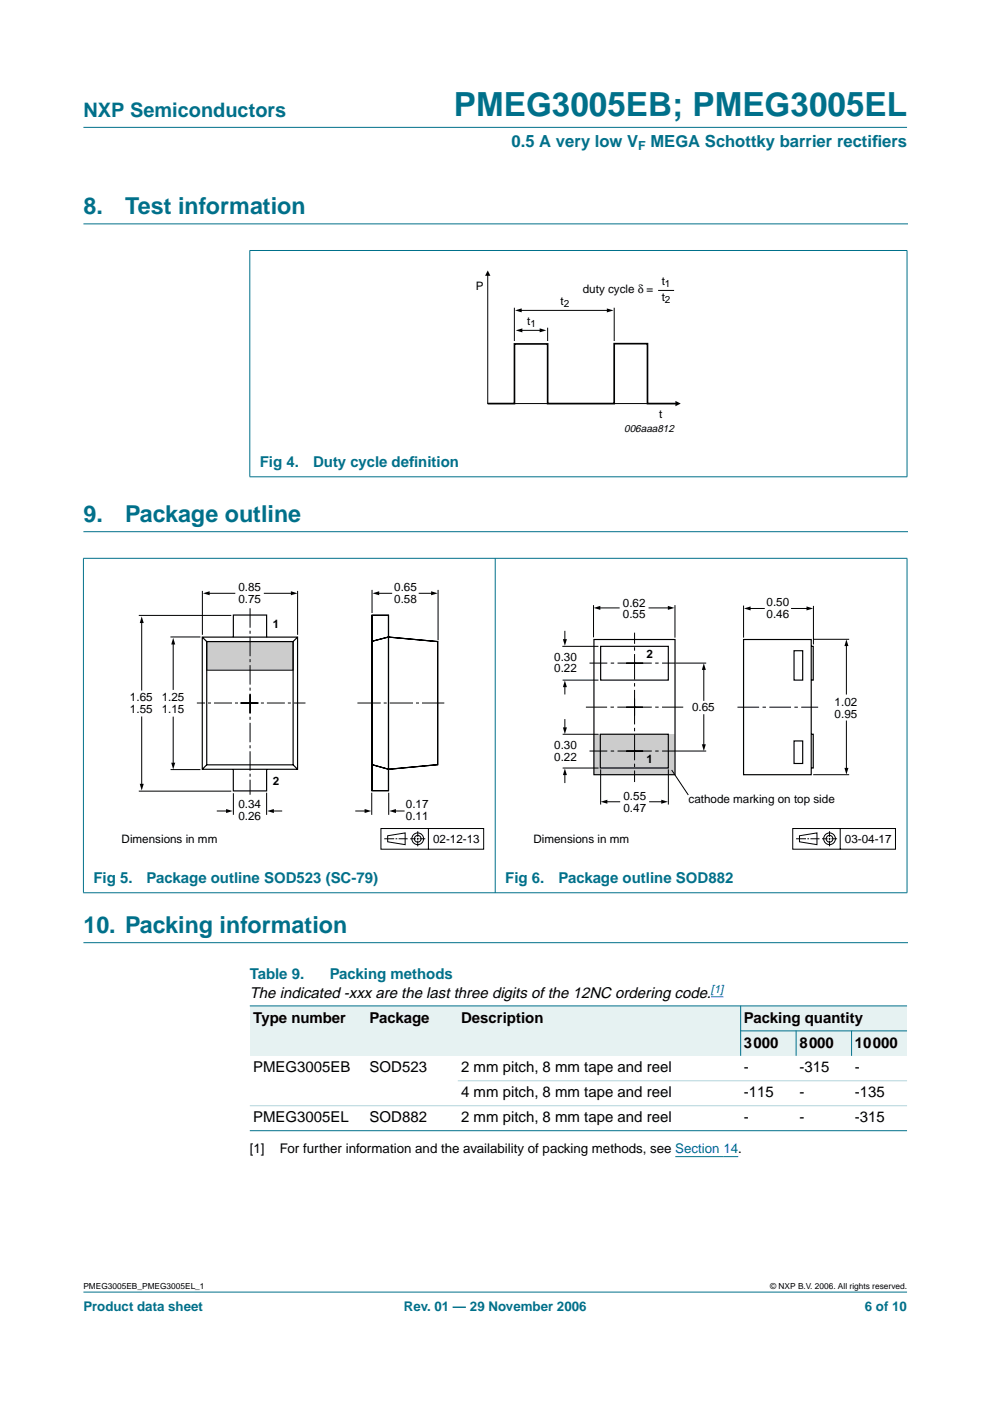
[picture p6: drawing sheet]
<svg xmlns="http://www.w3.org/2000/svg" width="210mm" height="297mm" viewBox="0 0 210 297" stroke-linecap="round" stroke-linejoin="round" font-family="sans-serif">
<g fill="#00708a" stroke="#00708a" stroke-width=".21">
<path d="M17.7 273.9h174.6z"/>
<path d="M17.7 27h174.6z"/>
<path d="M53 53.2v47.8z"/>
<path d="M192.3 53.2v47.8z"/>
<path d="M52.9 53.1h139.5z"/>
<path d="M52.9 101.1h139.5z"/>
<path d="M17.7 118.4v70.8z"/>
<path d="M105 118.3v71z"/>
<path d="M192.3 118.4v70.8z"/>
<path d="M17.6 118.4h174.8z"/>
<path d="M17.6 189.3h174.8z"/>
</g>
<path d="M17.7 47.5h174.7M17.7 112.7h174.7M17.7 199.9h174.7" fill="none" stroke="#00708a" stroke-width=".21"/>
<path d="M143.2 245.2h13.3" fill="none" stroke="#00f" stroke-width=".21"/>
<g fill="none" stroke="#000" stroke-width=".21">
<path d="M103.4 58.2v27.4h40.1M109.1 65.2v7.1M110.3 65.8h18.8M110.5 70h4.2M116.1 69.5v2.8M130.2 65.2v7.1M139.5 61.6h3.4M80.8 175.7h21.7v4.3h-21.7zM81.5 177.8h2.1M82.2 177.2l3.7-.6v2.5l-3.7-.6zM83.9 177.8h.3M84.5 177.8h1.9"/>
<path d="M87 177.8h1.2M88.4 177.8h.3M88.6 176.2v1.2M88.6 177.7v.3M88.6 178.2v1.2M89 177.8h1.2M90.8 175.7v4.3"/>
<circle cx="88.6" cy="177.8" r=".71"/>
<circle cx="88.6" cy="177.8" r="1.24"/>
</g>
<path d="M103.4 85.6h5.7v-12.7h7v12.7h14.1v-12.7h7.1v12.7h6.2" fill="none" stroke="#000" stroke-width=".35"/>
<path d="M103.4 57.3l.6 1.2h-1.2zM109.2 65.8l1.4-.4v.8zM109.3 70l1.5-.4v.9zM114.4 69.6l1.4 .4-1.4 .5zM128.7 65.4l1.4 .4-1.4 .4zM143.2 85l1.1 .6-1.1 .5z" fill="#000"/>
<path d="M19.8 123.1h83.1v57.3h-83.1z" fill="none" stroke="#fff" stroke-width=".21"/>
<path d="M43.8 136h18.3v6.1h-18.3z" fill="#ccc" stroke="#000" stroke-width=".21"/>
<g fill="none" stroke="#000" stroke-width=".21">
<path d="M29.4 130.5h19.6M30 131.8v14.6M36.1 135.1h6.4M36.7 136.4v9.9M42.9 125.3v9.3M44.2 125.8h5.7M55.9 125.8h6.1M63.1 125.3v9.3M78.9 125.1v4.9M80.1 125.8h3M88.8 125.8h2.9M92.9 125.1v10.6"/>
<path d="M119.2 137h7.7M119.8 133.7v2.1M125.8 128.3v6.8M126.9 128.9h4.5M137.5 128.9h4.4M143.1 128.3v6.9M157.7 128.4v6.8M158.8 129h3.4M167.7 129h3.6M172.4 135.5h7.6M172.5 128.5v8.1M179.5 136.7v10.6"/>
<path d="M30 151.9v14.6M36.7 151.9v10.1M119.3 144.2h7.6M119.8 145.4v1.8M119.8 152.5v2M149.2 141.8v6.8M149.2 151.4v6.7M179.5 152.8v10.3M29.4 167.7h19.6M36.2 163.2h6.3M46 171.9h2.2M49.5 168.2v4.6"/>
<path d="M56.5 168.1v4.7M57.8 171.9h2M75.3 171.9h2.3M78.8 168.1v4.7M82.4 168.1v4.7M83.7 171.9h2.1M119.8 164v2M128.4 170h3.1M137.6 170h2.9M168.1 175.7h21.8v4.3h-21.8zM168.8 177.8h2.1M169.5 177.2l3.7-.6v2.5l-3.7-.6z"/>
<path d="M171.2 177.8h.3M171.8 177.8h1.9M172.4 164.3h7.6M174.3 177.8h1.2M175.7 177.8h.4M175.9 176.2v1.2M175.9 177.7v.3M175.9 178.2v1.2M176.3 177.8h1.2M178.1 175.7v4.3"/>
<circle cx="175.9" cy="177.8" r=".71"/>
<circle cx="175.9" cy="177.8" r="1.24"/>
</g>
<g fill="#000">
<path d="M30 130.7l.5 1.4h-.9zM36.7 135.2l.5 1.4h-.9zM43 125.8l1.4-.4v.8zM61.7 125.4l1.4 .4-1.4 .4zM79 125.8l1.4-.4v.8zM91.4 125.4l1.4 .4-1.4 .4zM119.4 135.5h.8l-.4 1.4zM125.9 128.9l1.4-.4v.8zM141.6 128.5l1.4 .4-1.4 .4zM157.7 129l1.4-.4v.8zM171 128.6l1.4 .4-1.4 .4zM179.5 135.6l.4 1.4h-.9z"/>
<path d="M119.8 144.3l.4 1.4h-.8zM119.4 154.2h.8l-.4 1.4zM149.2 140.6l.5 1.4h-.9zM148.8 157.8h.9l-.5 1.4zM29.6 166.2h.9l-.5 1.4zM36.3 161.7h.9l-.5 1.4zM47.9 171.5l1.4 .4-1.4 .5zM56.7 171.9l1.4-.4v.9zM77.3 171.5l1.4 .4-1.4 .5zM82.5 171.9l1.4-.4v.9zM119.8 162.9l.4 1.4h-.8zM127.4 170l1.4-.4v.8z"/>
<path d="M140.2 169.6l1.4 .4-1.4 .4zM179 162.8h.9l-.4 1.4z"/>
</g>
<path d="M75.8 149.1h18.4" fill="none" stroke="#000" stroke-width=".21" stroke-dasharray="4.9 .6 .6 .6" stroke-linecap="butt"/>
<path d="M50.9 149.1h13.9M54.9 149.1h-13.2" fill="none" stroke="#000" stroke-width=".21" stroke-dasharray="3.8 .6 .6 .6" stroke-linecap="butt"/>
<path d="M53 151.2v-22.3M53 147.2v21.3" fill="none" stroke="#000" stroke-width=".21" stroke-dasharray="4.1 .6 .6 .6" stroke-linecap="butt"/>
<path d="M42.9 135.1h20.2v28h-20.2zM42.9 135.1l.9 .9M43.8 136h18.3v26.2h-18.3zM49.5 135.1v-4.7h7v4.7M63.1 135.1l-1 .9M78.9 130.5h3.5v37.1h-3.5zM78.9 136l3.4-.9 10.5 .9v26.1l-10.4 1-3.5-1M43.8 162.2l-.9 .9M49.5 163.1v4.6h7v-4.6M62.1 162.2l1 .9" fill="none" stroke="#000" stroke-width=".25"/>
<path d="M107.1 123.1h83.1v57.3h-83.1z" fill="none" stroke="#fff" stroke-width=".21"/>
<path d="M156.4 149.9h17.1" fill="none" stroke="#000" stroke-width=".21" stroke-dasharray="4.6 .7 .7 .7" stroke-linecap="butt"/>
<path d="M125.9 155.7h17.2v8.6h-17.2z" fill="#ccc"/>
<path d="M132.8 149.9h12.1M132.8 159.2h10.4M132.8 140.6h10.3M134.5 151.7v-17.6M134.5 148.2v17.6M136.3 149.9h-12.1M136.4 159.2h-11.4M136.4 140.6h-11.4" fill="none" stroke="#000" stroke-width=".21" stroke-dasharray="5.4 .7 .7 .7" stroke-linecap="butt"/>
<path d="M119.3 155.7h7.6M143.2 159.2h6.5M143.2 140.6h6.5M172 144.1v.1M119.3 162.8h7.6M127.4 163.1v7.5M141.7 163.1v7.5M142.4 163.3l3.5 5.3" fill="none" stroke="#000" stroke-width=".21"/>
<path d="M125.9 135.6h17.2v28.7h-17.2zM127.4 137h14.3v7.2h-14.3zM157.7 135.6h14.3v28.7h-14.3zM168.4 138h1.8v6.2h-1.8zM172 137h.4v7.2h-.4M127.3 155.7h14.4v7.1h-14.4zM168.4 157.1h1.8v4.8h-1.8zM172 155.7h.4v7.1h-.4" fill="none" stroke="#000" stroke-width=".25"/>
<path d="M150.7 211.3h2.7" fill="none" stroke="#00f" stroke-width=".21"/>
<g fill="#e6f2f2">
<path d="M53 213.3h24.7v10.6h-24.7z" fill-rule="evenodd"/>
<path d="M77.7 213.3h19.4v10.6h-19.4z" fill-rule="evenodd"/>
<path d="M97.1 213.3h52.9v10.6h-52.9z" fill-rule="evenodd"/>
<path d="M150 213.3h7v10.6h-7z" fill-rule="evenodd"/>
<path d="M157 213.3h35.3v5.3h-35.3z" fill-rule="evenodd"/>
<path d="M157 218.6h11.8v5.3h-11.8z" fill-rule="evenodd"/>
<path d="M168.8 218.6h11.8v5.3h-11.8z" fill-rule="evenodd"/>
<path d="M180.6 218.6h11.7v5.3h-11.7z" fill-rule="evenodd"/>
</g>
<g fill="#00708a" stroke="#00708a" stroke-width=".21">
<path d="M157 213.2v10.7z"/>
<path d="M168.8 218.5v5.4z"/>
<path d="M180.6 218.5v5.4z"/>
<path d="M53 213.3h139.3z"/>
<path d="M157 218.6h35.3z"/>
<path d="M53 239.7h139.3z"/>
</g>
<g fill="#b3d4db" stroke="#b3d4db" stroke-width=".21">
<path d="M97.1 229.1h95.2z"/>
<path d="M53 234.4h139.3z"/>
</g>
<text font-size="7.1" fill="#00708a" x="96.2" y="24.7">PMEG3005EB; PMEG3005EL</text>
<g font-size="4.9" fill="#00708a">
<text x="17.7" y="45.5">8.</text>
<text x="26.5" y="45.5">Test information</text>
<text x="17.7" y="110.7">9.</text>
<text x="26.5" y="110.7">Package outline</text>
<text x="17.7" y="197.9">10. Packing information</text>
</g>
<text font-size="4.2" fill="#00708a" x="17.7" y="24.9">NXP Semiconductors</text>
<g font-size="3.5" fill="#00708a">
<text x="108.5" y="31.1">0.5 A very low V</text>
<text x="137.9" y="31.1">MEGA Schottky barrier rectif</text>
<text x="184.9" y="31.1">iers</text>
</g>
<g font-size="3.2" fill="#00708a">
<text x="55.1" y="99">Fig 4.</text>
<text x="66.4" y="99">Duty cycle def</text>
<text x="86.7" y="99">inition</text>
<text x="19.8" y="187.2">Fig 5.</text>
<text x="31.1" y="187.2">Package outline SOD523 (SC-79)</text>
<text x="107.1" y="187.2">Fig 6.</text>
<text x="118.4" y="187.2">Package outline SOD882</text>
<text x="53" y="207.6">Table 9.</text>
<text x="69.9" y="207.6">Packing methods</text>
</g>
<g font-size="3.2">
<text x="53" y="211.5">The indicated -xxx are the last three digits of the 12NC ordering code.</text>
<text x="53.7" y="216.8">Type number</text>
<text x="78.4" y="216.8">Package</text>
<text x="97.8" y="216.8">Description</text>
<text x="157.7" y="216.8">Packing quantity</text>
<text x="53.7" y="227.4">PMEG3005EB</text>
<text x="78.4" y="227.4">SOD523</text>
<text x="97.8" y="227.4">2 mm pitch, 8 mm tape and reel</text>
<text x="157.7" y="222.1">3000</text>
<text x="157.7" y="227.4">-</text>
<text x="169.5" y="227.4">-315</text>
<text x="169.5" y="222.1">8000</text>
<text x="181.3" y="227.4">-</text>
<text x="181.3" y="222.1">10000</text>
<text x="97.8" y="232.7">4 mm pitch, 8 mm tape and reel</text>
<text x="157.7" y="232.7">-115</text>
<text x="169.5" y="232.7">-</text>
<text x="181.3" y="232.7">-135</text>
<text x="53.7" y="238">PMEG3005EL</text>
<text x="78.4" y="238">SOD882</text>
<text x="97.8" y="238">2 mm pitch, 8 mm tape and reel</text>
<text x="157.7" y="238">-</text>
<text x="169.5" y="238">-</text>
<text x="181.3" y="238">-315</text>
</g>
<g font-size="2.8">
<text x="53" y="244.4">[1]</text>
<text x="59.3" y="244.4">For further information and the availability of packing methods, see Section 14.</text>
</g>
<g font-size="2.8" fill="#00708a">
<text x="17.7" y="278">Product data sheet</text>
<text x="85.6" y="278">Rev. 01 — 29 November 2006</text>
<text x="183.4" y="278">6 of 10</text>
</g>
<text font-size="2.6" fill="#00708a" x="135.3" y="31.8">F</text>
<g font-size="2.5">
<text x="100.9" y="61.5">P</text>
<text x="118.9" y="64.7">t</text>
<text x="123.6" y="62.2">duty cycle δ =</text>
<text x="140.3" y="60.4">t</text>
<text x="140.3" y="63.8">t</text>
<text x="111.8" y="68.9">t</text>
<text x="139.8" y="88.7">t</text>
<text x="50.5" y="125.4">0.85</text>
<text x="83.6" y="125.4">0.65</text>
<text x="50.5" y="127.9">0.75</text>
<text x="83.6" y="127.9">0.58</text>
<text x="132.1" y="128.6">0.62</text>
<text x="132.1" y="131.1">0.55</text>
<text x="162.5" y="128.5">0.50</text>
<text x="162.5" y="131">0.46</text>
<text x="57.8" y="133.2">1</text>
<text x="117.5" y="140.1">0.30</text>
<text x="117.5" y="142.6">0.22</text>
<text x="137.1" y="139.6">2</text>
<text x="27.6" y="148.6">1.65</text>
<text x="34.3" y="148.6">1.25</text>
<text x="177" y="149.7">1.02</text>
<text x="27.6" y="151.1">1.55</text>
<text x="34.3" y="151.1">1.15</text>
<text x="146.7" y="150.8">0.65</text>
<text x="177" y="152.2">0.95</text>
<text x="117.5" y="158.8">0.30</text>
<text x="117.5" y="161.3">0.22</text>
<text x="137.1" y="161.8">1</text>
<text x="57.8" y="166.4">2</text>
<text x="50.6" y="171.4">0.34</text>
<text x="50.6" y="173.9">0.26</text>
<text x="86.1" y="171.4">0.17</text>
<text x="86.1" y="173.9">0.11</text>
<text x="132.2" y="169.6">0.55</text>
<text x="132.2" y="172.1">0.47</text>
<text x="146" y="170.3">cathode marking on top side</text>
<text x="25.8" y="178.7">Dimensions in mm</text>
<text x="91.8" y="178.7">02-12-13</text>
<text x="113.1" y="178.7">Dimensions in mm</text>
<text x="179.1" y="178.7">03-04-17</text>
</g>
<text font-size="2.4" fill="#00f" x="150.7" y="210.6">[1]</text>
<text font-size="2.2" x="132.3" y="91.5">006aaa812</text>
<g font-size="2.1">
<text x="119.5" y="65.2">2</text>
<text x="141" y="60.9">1</text>
<text x="141" y="64.3">2</text>
<text x="112.5" y="69.4">1</text>
</g>
<g font-size="1.8">
<text x="17.7" y="273.4">PMEG3005EB_PMEG3005EL_1</text>
<text x="163.3" y="273.4">© NXP B.V. 2006. All rights reserved.</text>
</g>
</svg>
